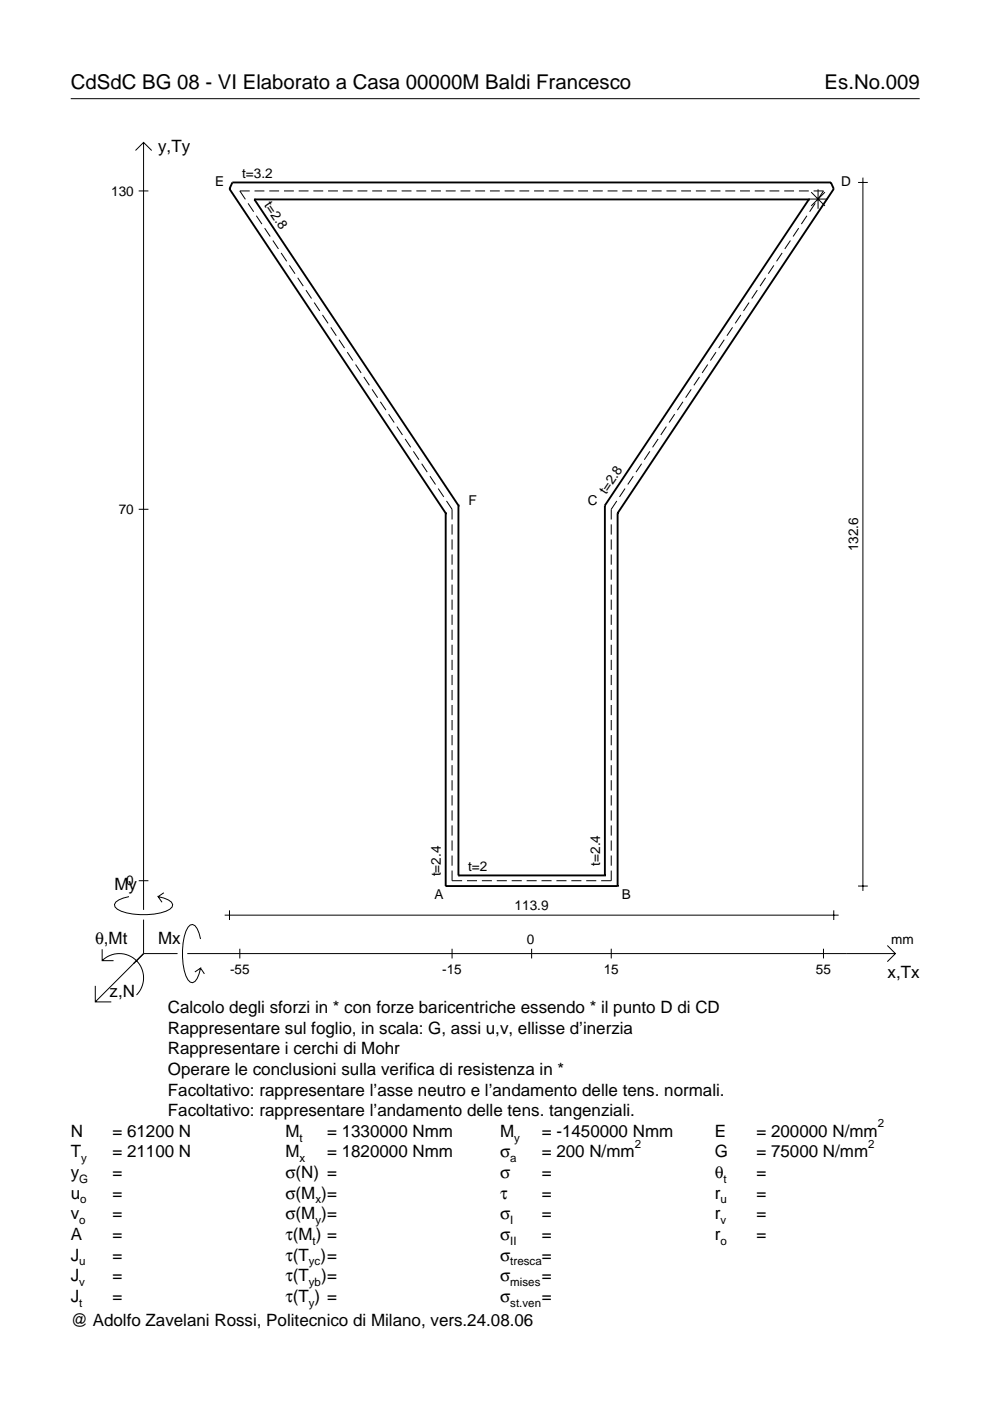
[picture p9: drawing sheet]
<svg xmlns="http://www.w3.org/2000/svg" width="210mm" height="297mm" viewBox="0 0 210 297" stroke-linecap="round" stroke-linejoin="round" font-family="sans-serif">
<g fill="none" stroke="#000" stroke-width=".21">
<path d="M15 20.9h180M28.7 31.9l1.7-1.7 1.8 1.7M30.4 30.2v162.7M181.9 38.7h2.1M183 37.7v151.2M29.4 40.5h2.1M52.6 43.1l1.2 1.8M52.9 40.5h-2.1l1.2 1.8M54 40.5h2.1M54.3 45.7l1.2 1.8M56.1 48.4l1.2 1.7M57.1 40.5h2.1"/>
<path d="M57.9 51l1.1 1.8M59.6 53.6l1.2 1.8M60.2 40.5h2.1M61.4 56.3l1.1 1.7M63.1 58.9l1.2 1.8M63.3 40.5h2.1M66.4 40.5h2.1M69.6 40.5h2M72.7 40.5h2.1M75.8 40.5h2.1M78.9 40.5h2.1M82 40.5h2.1"/>
<path d="M85.2 40.5h2M88.3 40.5h2.1M91.4 40.5h2.1M94.5 40.5h2.1M97.6 40.5h2.1M100.8 40.5h2M103.9 40.5h2.1M107 40.5h2.1M110.1 40.5h2.1M113.2 40.5h2.1M116.4 40.5h2M119.5 40.5h2.1"/>
<path d="M122.6 40.5h2.1M125.7 40.5h2.1M128.8 40.5h2.1M131.9 40.5h2.1M135.1 40.5h2.1M138.2 40.5h2.1M141.3 40.5h2.1M144.4 40.5h2.1M147.5 40.5h2.1M150.7 40.5h2.1M153.8 40.5h2.1M156.9 40.5h2.1"/>
<path d="M160 40.5h2.1M162.3 58.9l-1.2 1.8M163.1 40.5h2.1M164.1 56.3l-1.2 1.7M165.8 53.6l-1.2 1.8M166.3 40.5h2.1M167.6 51l-1.2 1.8M169.3 48.4l-1.1 1.7M169.4 40.5h2.1M171.1 45.7l-1.2 1.8M171.4 42.2h4.1M172 40.7l2.9 3"/>
<path d="M172.5 40.5h2.1l-1.2 1.8M172.8 43.1l-1.1 1.8M173.4 40.1v4.2M174.9 40.7l-2.9 3M64.9 61.5l1.1 1.8M66.6 64.2l1.2 1.7M68.4 66.8l1.2 1.8M70.1 69.4l1.2 1.8M71.9 72l1.2 1.8M73.6 74.7l1.2 1.7M75.4 77.3l1.2 1.8M77.1 79.9l1.2 1.8"/>
<path d="M148.3 79.9l-1.2 1.8M150.1 77.3l-1.2 1.8M151.8 74.7l-1.2 1.7M153.6 72l-1.2 1.8M155.3 69.4l-1.2 1.8M157.1 66.8l-1.2 1.8M158.8 64.2l-1.2 1.7M160.6 61.5l-1.2 1.8M78.9 82.6l1.2 1.7M80.6 85.2l1.2 1.8M82.4 87.8l1.2 1.8M84.1 90.4l1.2 1.8"/>
<path d="M85.9 93.1l1.2 1.7M87.6 95.7l1.2 1.8M89.4 98.3l1.2 1.8M136 98.3l-1.2 1.8M137.8 95.7l-1.2 1.8M139.5 93.1l-1.1 1.7M141.3 90.4l-1.2 1.8M143 87.8l-1.1 1.8M144.8 85.2l-1.2 1.8M146.5 82.6l-1.1 1.7M29.4 108h2.1M91.2 101l1.1 1.7"/>
<path d="M92.9 103.6l1.2 1.8M94.7 106.2l1.1 1.8v2.1M95.8 111.2v2.1M95.8 114.4v2.1M95.8 117.6v2.1M129.6 111.2v2.1M129.6 114.4v2.1M129.6 117.6v2.1M130.8 106.2l-1.2 1.8v2.1M132.5 103.6l-1.2 1.8M134.3 101l-1.2 1.7M95.8 120.8v2.1"/>
<path d="M95.8 123.9v2.2M95.8 127.1v2.2M95.8 130.3v2.2M95.8 133.5v2.2M95.8 136.7v2.2M95.8 139.9v2.2M129.6 120.8v2.1M129.6 123.9v2.2M129.6 127.1v2.2M129.6 130.3v2.2M129.6 133.5v2.2M129.6 136.7v2.2"/>
<path d="M129.6 139.9v2.2M95.8 143.1v2.2M95.8 146.3v2.1M95.8 149.5v2.1M95.8 152.7v2.1M95.8 155.9v2.1M95.8 159v2.2M129.6 143.1v2.2M129.6 146.3v2.1M129.6 149.5v2.1M129.6 152.7v2.1M129.6 155.9v2.1"/>
<path d="M129.6 159v2.2M95.8 162.2v2.2M95.8 165.4v2.2M95.8 168.6v2.2M95.8 171.8v2.2M95.8 175v2.2M95.8 178.2v2.2M129.6 162.2v2.2M129.6 165.4v2.2M129.6 168.6v2.2M129.6 171.8v2.2M129.6 175v2.2"/>
<path d="M129.6 178.2v2.2M27.3 190.1a3.6 3.6 0 0 0-3 1.7l.1 .5a5.7 5.7 0 0 0 3.8 1.5 13.3 13.3 0 0 0 7.8-1l.5-.5 .1-.5a3.6 3.6 0 0 0-3.1-1.7l.8 1.2M29.4 186.7h2.1M30.4 195v7.2M34.7 189.3l-1.2 .8M42.5 199.1a3.6 3.6 0 0 0-1.7-3.1l-.5 .1a5.7 5.7 0 0 0-1.5 3.8 13.3 13.3 0 0 0 1 7.8l.5 .5 .5 .2a3.6 3.6 0 0 0 1.7-3.1l-1.2 .8M47.6 194h130.2M48.7 193v2.1M95.8 184.6v2.1h2.2M95.8 181.4v2.1M99 186.7h2.1M102.2 186.7h2.1"/>
<path d="M105.3 186.7h2.2M108.5 186.7h2.1M111.7 186.7h2.1M114.8 186.7h2.1M118 186.7h2.1M121.1 186.7h2.2M124.3 186.7h2.1M129.6 184.6v2.1h-2.1M129.6 181.4v2.1M176.8 193v2.1M181.9 187.9h2.1M20.2 209v3.4h3.4"/>
<path d="M21.7 203.7a5.1 5.1 0 0 1 7.2 0 5.1 5.1 0 0 1 0 7.3M21.7 201.3v2.4h2.4M30.4 202.2l-10.2 10.2M30.4 202.2l-2 2M30.4 202.2h7.2M39.7 202.2h150.1M42.5 205.3l.8 1.2M50.8 201.2v2M95.8 201.2v2M112.7 201.2v2M129.6 201.2v2M174.6 201.2v2"/>
<path d="M188.1 200.5l1.7 1.7-1.7 1.7"/>
</g>
<g fill="none" stroke="#000" stroke-width=".4">
<path d="M53.9 42.3h.1M53.9 42.3h117.6M53.9 42.3l43.3 64.9M171.5 42.3h.1M171.5 42.3l-43.3 64.9M94.5 108.8h.1M94.5 108.8l-45.8-68.7 .6-1.4h126.9l.6 1.4-45.9 68.7M94.5 108.8v79.1M97.2 107.2h.1M97.2 107.2v78.4M128.2 107.2h.1M128.2 107.2v78.4"/>
<path d="M130.9 108.8h.1M130.9 108.8v79.1M94.5 187.9h.1M94.5 187.9h36.4M97.2 185.6h.1M97.2 185.6h31M128.2 185.6h.1M130.9 187.9h.1"/>
</g>
<g font-size="4.3">
<text x="15" y="18.9">CdSdC BG 08 - VI Elaborato a Casa 00000M Baldi Francesco</text>
<text x="174.8" y="18.9">Es.No.009</text>
</g>
<g font-size="3.6">
<text x="33.5" y="32.3">y,Ty</text>
<text x="24.3" y="188.8">My</text>
<text x="20.1" y="200.1">θ,Mt</text>
<text x="33.5" y="200.1">Mx</text>
<text x="188.2" y="207.3">x,Tx</text>
<text x="23.2" y="211.4">z,N</text>
<text x="35.6" y="214.8">Calcolo degli sforzi in * con forze baricentriche essendo * il punto D di CD</text>
<text x="35.6" y="219.2">Rappresentare sul foglio, in scala: G, assi u,v, ellisse d’inerzia</text>
<text x="35.6" y="223.5">Rappresentare i cerchi di Mohr</text>
<text x="35.6" y="227.9">Operare le conclusioni sulla verifica di resistenza in *</text>
<text x="35.6" y="232.3">Facoltativo: rappresentare l’asse neutro e l’andamento delle tens. normali.</text>
<text x="35.6" y="236.7">Facoltativo: rappresentare l’andamento delle tens. tangenziali.</text>
<text x="15" y="241">N</text>
<text x="15" y="245.4">T</text>
<text x="23.8" y="245.4">= 21100 N</text>
<text x="23.8" y="241">= 61200 N</text>
<text x="60.5" y="241">M</text>
<text x="60.5" y="245.4">M</text>
<text x="69.3" y="241">= 1330000 Nmm</text>
<text x="69.3" y="245.4">= 1820000 Nmm</text>
<text x="106" y="245.4">σ</text>
<text x="106" y="241">M</text>
<text x="114.9" y="241">= -1450000 Nmm</text>
<text x="114.9" y="245.4">= 200 N/mm</text>
<text x="151.5" y="241">E</text>
<text x="151.5" y="245.4">G</text>
<text x="160.4" y="241">= 200000 N/mm</text>
<text x="160.4" y="245.4">= 75000 N/mm</text>
<text x="15" y="249.8">y</text>
<text x="23.8" y="249.8">=</text>
<text x="60.5" y="249.8">σ(N) =</text>
<text x="106" y="249.8">σ</text>
<text x="114.9" y="249.8">=</text>
<text x="151.5" y="249.8">θ</text>
<text x="160.4" y="249.8">=</text>
<text x="15" y="254.2">u</text>
<text x="23.8" y="254.2">=</text>
<text x="60.5" y="254.2">σ(M )=</text>
<text x="106" y="254.2">τ</text>
<text x="114.9" y="254.2">=</text>
<text x="151.5" y="254.2">r</text>
<text x="160.4" y="254.2">=</text>
<text x="15" y="258.5">v</text>
<text x="15" y="262.9">A</text>
<text x="23.8" y="262.9">=</text>
<text x="23.8" y="258.5">=</text>
<text x="60.5" y="258.5">σ(M )=</text>
<text x="60.5" y="262.9">τ(M ) =</text>
<text x="106" y="262.9">σ</text>
<text x="106" y="258.5">σ</text>
<text x="114.9" y="258.5">=</text>
<text x="114.9" y="262.9">=</text>
<text x="151.5" y="258.5">r</text>
<text x="151.5" y="262.9">r</text>
<text x="160.4" y="258.5">=</text>
<text x="160.4" y="262.9">=</text>
<text x="15" y="267.3">J</text>
<text x="23.8" y="267.3">=</text>
<text x="60.5" y="267.3">τ(T )=</text>
<text x="106" y="267.3">σ</text>
<text x="114.9" y="267.3">=</text>
<text x="15" y="271.7">J</text>
<text x="23.8" y="271.7">=</text>
<text x="60.5" y="271.7">τ(T</text>
<text x="68.1" y="271.7">)=</text>
<text x="106" y="271.7">σ</text>
<text x="114.9" y="271.7">=</text>
<text x="15" y="281.2">@ Adolfo Zavelani Rossi, Politecnico di Milano, vers.24.08.06</text>
<text x="15" y="276">J</text>
<text x="23.8" y="276">=</text>
<text x="60.5" y="276">τ(T ) =</text>
<text x="106" y="276">σ</text>
<text x="114.9" y="276">=</text>
</g>
<g font-size="2.9">
<text x="23.6" y="41.5">130</text>
<text x="45.6" y="39.5">E</text>
<text x="51.3" y="37.7">t=3.2</text>
<text x="178.3" y="39.5">D</text>
<text x="55.9" y="43.4" transform="rotate(56 55.9 43.4)">t=2.8</text>
<text x="99.3" y="107.1">F</text>
<text x="124.6" y="107.1">C</text>
<text x="128.5" y="104.9" transform="rotate(-56 128.5 104.9)">t=2.8</text>
<text x="25.2" y="109">70</text>
<text x="181.9" y="116.9" transform="rotate(-90 181.9 116.9)">132.6</text>
<text x="93.5" y="185.8" transform="rotate(-90 93.5 185.8)">t=2.4</text>
<text x="99.3" y="184.6">t=2</text>
<text x="127.2" y="183.6" transform="rotate(-90 127.2 183.6)">t=2.4</text>
<text x="26.8" y="187.7">0</text>
<text x="92.1" y="190.6">A</text>
<text x="131.8" y="190.6">B</text>
<text x="109.1" y="193">113.9</text>
<text x="111.7" y="200.1">0</text>
<text x="189" y="200.1">mm</text>
<text x="48.8" y="206.6">-55</text>
<text x="93.8" y="206.6">-15</text>
<text x="128" y="206.6">15</text>
<text x="173" y="206.6">55</text>
</g>
<g font-size="2.4">
<text x="186.1" y="239">2</text>
<text x="63.5" y="242">t</text>
<text x="109" y="242">y</text>
<text x="134.6" y="243.4">2</text>
<text x="184.1" y="243.4">2</text>
<text x="16.8" y="250.8">G</text>
<text x="17.2" y="246.4">y</text>
<text x="63.5" y="246.4">x</text>
<text x="108.2" y="246.4">a</text>
<text x="153.4" y="250.8">t</text>
<text x="17" y="255.2">o</text>
<text x="66.9" y="255.2">x</text>
<text x="152.7" y="255.2">u</text>
<text x="16.8" y="259.5">o</text>
<text x="66.3" y="263.9">t</text>
<text x="66.9" y="259.5">y</text>
<text x="108.2" y="259.5">I</text>
<text x="108.2" y="263.9">II</text>
<text x="152.7" y="259.5">v</text>
<text x="152.7" y="263.9">o</text>
<text x="16.8" y="268.3">u</text>
<text x="65.5" y="268.3">yc</text>
<text x="108.2" y="268.3">tresca</text>
<text x="16.8" y="272.7">v</text>
<text x="65.5" y="272.7">yb</text>
<text x="108.2" y="272.7">mises</text>
<text x="16.8" y="277">t</text>
<text x="65.5" y="277">y</text>
<text x="108.2" y="277">st.ven</text>
</g>
</svg>
